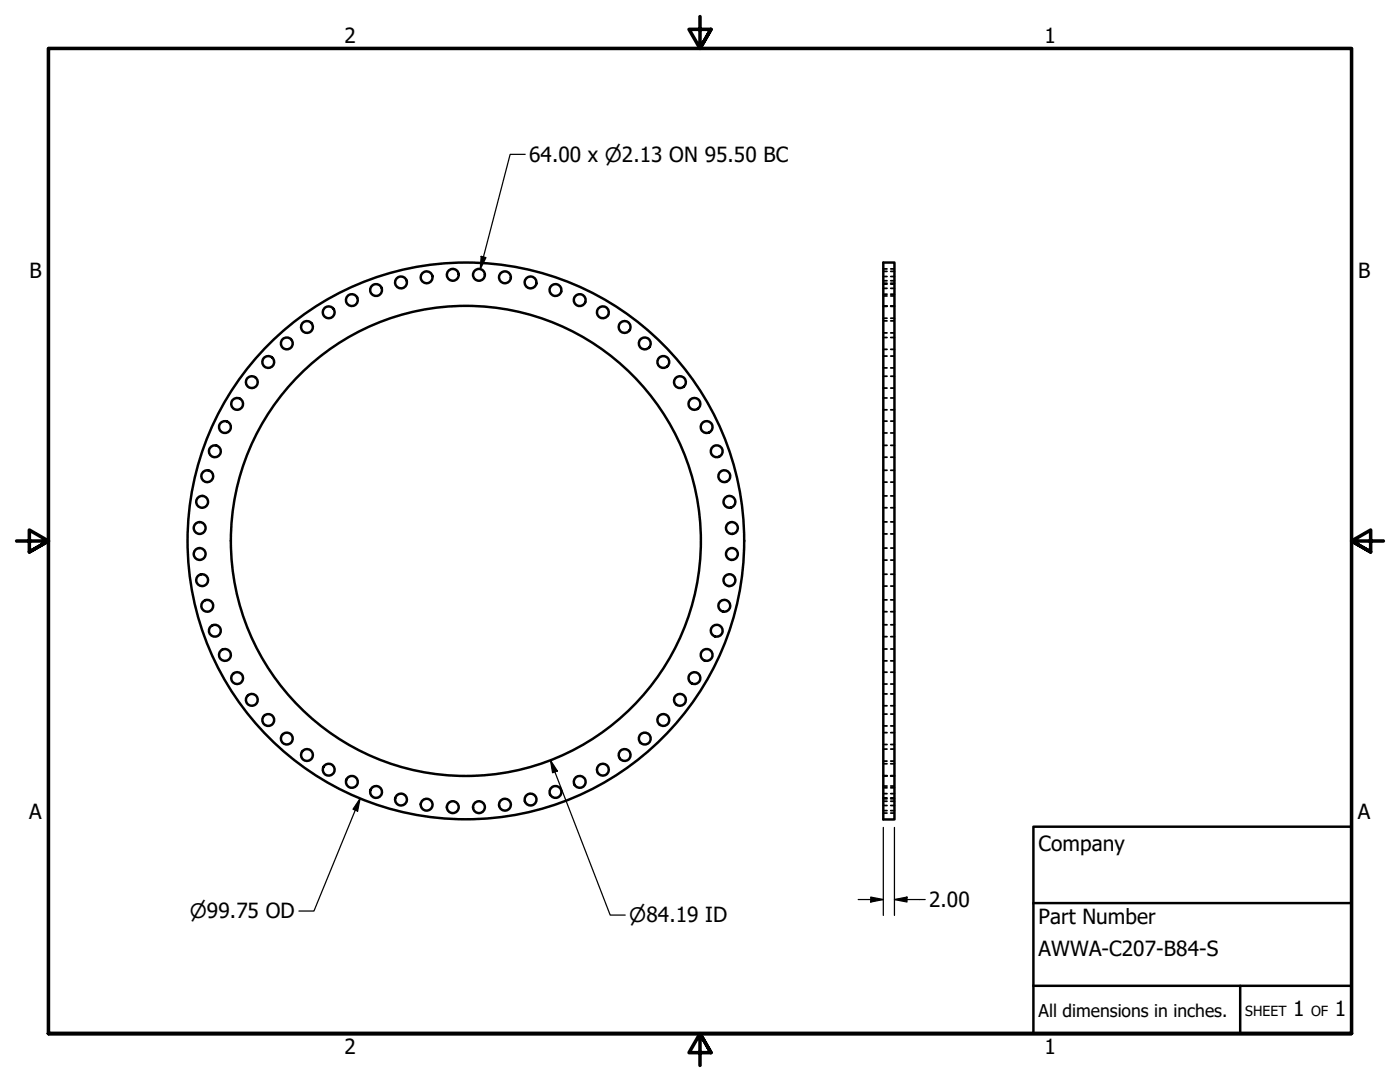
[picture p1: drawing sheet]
<svg xmlns="http://www.w3.org/2000/svg" width="279mm" height="216mm" viewBox="0 0 279 216" stroke-linecap="round" stroke-linejoin="round" font-family="sans-serif">
<!-- layer: Visible (ANSI) -->
<g fill="none" stroke="#000" stroke-width=".49">
<path d="M176.3 52.4h2.2v111.1h-2.2z"/>
<circle cx="70.2" cy="59.9" r="1.18"/>
<circle cx="75.1" cy="57.9" r="1.18"/>
<circle cx="80" cy="56.4" r="1.18"/>
<circle cx="85.1" cy="55.3" r="1.18"/>
<circle cx="90.4" cy="54.8" r="1.18"/>
<circle cx="95.6" cy="54.8" r="1.18"/>
<circle cx="100.8" cy="55.3" r="1.18"/>
<circle cx="105.9" cy="56.4" r="1.18"/>
<circle cx="110.9" cy="57.9" r="1.18"/>
<circle cx="115.7" cy="59.9" r="1.18"/>
<circle cx="50.3" cy="76.3" r="1.18"/>
<circle cx="53.5" cy="72.2" r="1.18"/>
<circle cx="57.2" cy="68.5" r="1.18"/>
<circle cx="61.3" cy="65.2" r="1.18"/>
<circle cx="65.6" cy="62.3" r="1.18"/>
<circle cx="120.3" cy="62.3" r="1.18"/>
<circle cx="124.7" cy="65.2" r="1.18"/>
<circle cx="128.7" cy="68.5" r="1.18"/>
<circle cx="132.4" cy="72.2" r="1.18"/>
<circle cx="135.7" cy="76.3" r="1.18"/>
<circle cx="41.4" cy="95" r="1.18"/>
<circle cx="42.9" cy="90" r="1.18"/>
<circle cx="44.9" cy="85.2" r="1.18"/>
<circle cx="47.3" cy="80.6" r="1.18"/>
<circle cx="138.6" cy="80.6" r="1.18"/>
<circle cx="141" cy="85.2" r="1.18"/>
<circle cx="143" cy="90" r="1.18"/>
<circle cx="144.6" cy="95" r="1.18"/>
<circle cx="39.8" cy="105.4" r="1.18"/>
<circle cx="39.8" cy="110.5" r="1.18"/>
<circle cx="40.3" cy="100.1" r="1.18"/>
<circle cx="40.3" cy="115.8" r="1.18"/>
<circle cx="93" cy="107.9" r="55.6"/>
<circle cx="93" cy="107.9" r="46.9"/>
<circle cx="145.6" cy="100.1" r="1.18"/>
<circle cx="145.6" cy="115.8" r="1.18"/>
<circle cx="146.1" cy="105.4" r="1.18"/>
<circle cx="146.1" cy="110.5" r="1.18"/>
<circle cx="41.4" cy="120.9" r="1.18"/>
<circle cx="42.9" cy="125.9" r="1.18"/>
<circle cx="44.9" cy="130.7" r="1.18"/>
<circle cx="47.3" cy="135.3" r="1.18"/>
<circle cx="50.3" cy="139.6" r="1.18"/>
<circle cx="135.7" cy="139.6" r="1.18"/>
<circle cx="138.6" cy="135.3" r="1.18"/>
<circle cx="141" cy="130.7" r="1.18"/>
<circle cx="143" cy="125.9" r="1.18"/>
<circle cx="144.6" cy="120.9" r="1.18"/>
<circle cx="53.5" cy="143.7" r="1.18"/>
<circle cx="57.2" cy="147.4" r="1.18"/>
<circle cx="61.3" cy="150.7" r="1.18"/>
<circle cx="65.6" cy="153.6" r="1.18"/>
<circle cx="70.2" cy="156" r="1.18"/>
<circle cx="75.1" cy="158" r="1.18"/>
<circle cx="80" cy="159.5" r="1.18"/>
<circle cx="105.9" cy="159.5" r="1.18"/>
<circle cx="110.9" cy="158" r="1.18"/>
<circle cx="115.7" cy="156" r="1.18"/>
<circle cx="120.3" cy="153.6" r="1.18"/>
<circle cx="124.7" cy="150.7" r="1.18"/>
<circle cx="128.7" cy="147.4" r="1.18"/>
<circle cx="132.4" cy="143.7" r="1.18"/>
<circle cx="85.1" cy="160.6" r="1.18"/>
<circle cx="90.4" cy="161.1" r="1.18"/>
<circle cx="95.6" cy="161.1" r="1.18"/>
<circle cx="100.8" cy="160.6" r="1.18"/>
</g>
<!-- layer: Hidden (ANSI) -->
<g fill="none" stroke="#000" stroke-width=".35">
<path d="M176.3 56.5h.7M176.3 54.2h.7M176.3 57.5h.7M176.3 55.2h.7M176.3 59.1h.7M176.3 56.7h.7M176.3 58.7h.7M176.3 56h.7M176.3 53.7h.7M177.8 56.5h.7M177.8 54.2h.7M177.8 57.5h.7"/>
<path d="M177.8 55.2h.7M177.8 59.1h.7M177.8 56.7h.7M177.8 58.7h.7M177.8 56h.7M177.8 53.7h.7M176.3 61.1h.7M176.3 63.5h.7M176.3 66.4h.7M176.3 64h.7M176.3 69.7h.7M176.3 67.3h.7"/>
<path d="M176.3 73.4h.7M176.3 71h.7M176.3 77.4h.7M176.3 75.1h.7M176.3 79.4h.7M177.8 61.1h.7M177.8 63.5h.7M177.8 66.4h.7M177.8 64h.7M177.8 69.7h.7M177.8 67.3h.7M177.8 73.4h.7"/>
<path d="M177.8 71h.7M177.8 77.4h.7M177.8 75.1h.7M177.8 79.4h.7M176.3 81.8h.7M176.3 86.4h.7M176.3 84h.7M176.3 91.2h.7M176.3 88.9h.7M176.3 96.2h.7M176.3 93.8h.7M176.3 99h.7"/>
<path d="M177.8 81.8h.7M177.8 86.4h.7M177.8 84h.7M177.8 91.2h.7M177.8 88.9h.7M177.8 96.2h.7M177.8 93.8h.7M177.8 99h.7M176.3 101.3h.7M176.3 106.5h.7M176.3 104.1h.7M176.3 111.8h.7"/>
<path d="M176.3 109.4h.7M176.3 116.9h.7M176.3 114.6h.7M176.3 119.7h.7M177.8 101.3h.7M177.8 106.5h.7M177.8 104.1h.7M177.8 111.8h.7M177.8 109.4h.7M177.8 116.9h.7M177.8 114.6h.7M177.8 119.7h.7"/>
<path d="M176.3 122.1h.7M176.3 127h.7M176.3 124.7h.7M176.3 131.9h.7M176.3 129.5h.7M176.3 136.5h.7M176.3 134.1h.7M176.3 138.5h.7M177.8 122.1h.7M177.8 127h.7M177.8 124.7h.7M177.8 131.9h.7"/>
<path d="M177.8 129.5h.7M177.8 136.5h.7M177.8 134.1h.7M177.8 138.5h.7M176.3 154.8h.7M176.3 140.8h.7M176.3 144.9h.7M176.3 142.5h.7M176.3 148.6h.7M176.3 146.2h.7M176.3 151.9h.7M176.3 149.5h.7"/>
<path d="M176.3 152.4h.7M176.3 157.2h.7M176.3 159.2h.7M176.3 156.8h.7M176.3 158.4h.7M176.3 159.4h.7M176.3 159.9h.7M177.8 154.8h.7M177.8 140.8h.7M177.8 144.9h.7M177.8 142.5h.7M177.8 148.6h.7"/>
<path d="M177.8 146.2h.7M177.8 151.9h.7M177.8 149.5h.7M177.8 152.4h.7M177.8 157.2h.7M177.8 159.2h.7M177.8 156.8h.7M177.8 158.4h.7M177.8 159.4h.7M177.8 159.9h.7M176.3 160.7h.7M176.3 161.7h.7"/>
<path d="M176.3 162.2h.7M177.8 160.7h.7M177.8 161.7h.7M177.8 162.2h.7"/>
</g>
<!-- layer: Border (ANSI) -->
<path d="M139.7 3.3v6.4l-2.2-3.8h4.4l-2.2 3.8 2.2-3.8M3.3 107.9h6.4l-3.8-2.1v4.3l3.8-2.2-3.8 2.2M276.1 107.9h-6.4l3.8-2.1v4.3l-3.8-2.2 3.8 2.2M9.7 206.2v-196.5h260v196.5h-260h260M141.9 210l-2.2-3.8 2.2 3.8h-4.4l2.2-3.8v6.4" fill="none" stroke="#000" stroke-width=".71"/>
<!-- layer: Title (ANSI) -->
<path d="M206.2 165h63.5v41.2h-63.5zM206.2 196.7h63.5M206.2 180.2h63.5M247.5 196.7v9.5" fill="none" stroke="#000" stroke-width=".49"/>
<!-- layer: Dimension (ANSI) -->
<path d="M104.8 30.8h-3l-6 22.9M96 51.2l1 .2-1.2 2.3zM71.9 159.3l-.5 2.6-1-.4zM71.9 159.3l-9.2 22.5h-3M109.9 151.7l1.3 2.1-.9 .4zM109.9 151.7l11.9 30.9h3M171.3 179.5h5M173.8 179l2.5 .5-2.5 .5zM176.3 165.1v17.6M178.5 179.5l2.5-.5v1zM178.5 179.5h6.1M178.5 165.1v17.6" fill="none" stroke="#000" stroke-width=".25"/>
<g fill="#000">
<path d="M96 51.2l1 .2-1.2 2.3z" fill-rule="evenodd"/>
<path d="M109.9 151.7l1.3 2.1-.9 .4z" fill-rule="evenodd"/>
<path d="M71.9 159.3l-.5 2.6-1-.4z" fill-rule="evenodd"/>
<path d="M173.8 179l2.5 .5-2.5 .5z" fill-rule="evenodd"/>
<path d="M178.5 179.5l2.5-.5v1z" fill-rule="evenodd"/>
</g>
<g font-size="4.2">
<text x="68.7" y="8.6">2</text>
<text x="208.4" y="8.6">1</text>
<text x="105.6" y="32.3">64.00 x ⌀2.13 ON 95.50 BC</text>
<text x="5.9" y="55.5">B</text>
<text x="271" y="55.5">B</text>
<text x="5.8" y="163.4">A</text>
<text x="271" y="163.4">A</text>
<text x="207.3" y="169.8">Company</text>
<text x="185.4" y="181">2.00</text>
<text x="207.3" y="184.4">Part Number</text>
<text x="207.3" y="190.7">AWWA-C207-B84-S</text>
<text x="258.1" y="202.8">1</text>
<text x="266.4" y="202.8">1</text>
<text x="68.7" y="210.3">2</text>
<text x="208.4" y="210.3">1</text>
</g>
<g font-size="4">
<text x="37.9" y="183.2">⌀99.75 OD</text>
<text x="125.6" y="184">⌀84.19 ID</text>
</g>
<text font-size="3.5" x="207.3" y="202.9">All dimensions in inches.</text>
<g font-size="2.8">
<text x="248.5" y="202.8">SHEET</text>
<text x="261.7" y="202.8">OF</text>
</g>
</svg>
